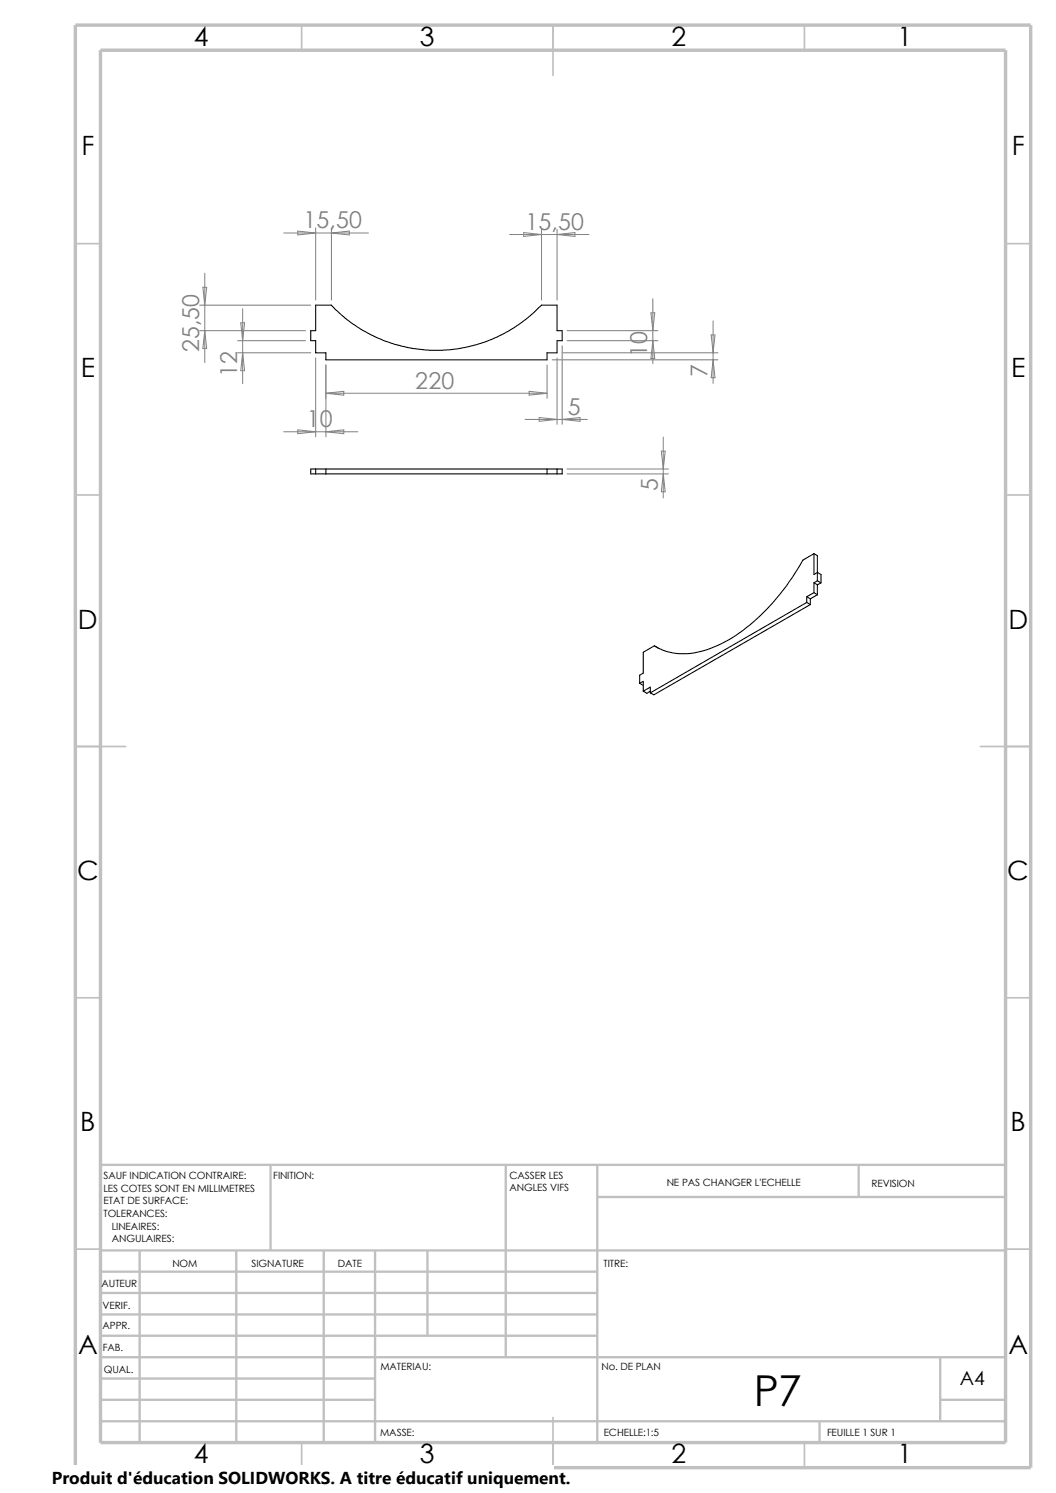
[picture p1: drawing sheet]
<svg xmlns="http://www.w3.org/2000/svg" width="210mm" height="297mm" viewBox="0 0 210 297" stroke-linecap="round" stroke-linejoin="round" font-family="sans-serif">
<g fill="none" stroke="#c0c0c0" stroke-width=".34">
<path d="M60 5v5M110 5v10M160 5v5M15 48.5h5M200 48.5h5M15 98.5h5M200 98.5h5M15 148.5h10M195 148.5h10M15 198.5h5M200 198.5h5M15 248.5h5"/>
<path d="M200 248.5h5M60 287v5M110 282v10M160 287v5"/>
</g>
<g fill="none" stroke="#c0c0c0" stroke-width=".47">
<path d="M53.8 231.7v17.1M100.6 231.7v38.3M118.8 238.1h81.2M118.8 231.7v55.3M170.8 231.7v6.4M200 231.7h-180v55.3M20 248.8h180M20 257.2h98.8M20 253h98.8M27.8 248.8v38.2M47 248.8v38.2M64.4 248.8v38.2"/>
<path d="M74.6 248.8v38.2M85 248.8v16.9M20 278.5h54.6M20 274.2h54.6M20 270h180M20 265.7h98.8M20 261.5h98.8M187 278.5h13M187 270v12.7M20 282.7h180M163 282.7v4.3"/>
</g>
<path d="M15 5h190v287h-190zM20 10h180v277h-180z" fill="none" stroke="#c0c0c0" stroke-width=".68" stroke-linecap="butt"/>
<g fill="none" stroke="#000" stroke-width=".21">
<path d="M65.9 60.7h-3.1v5.1h-1v2h1v2.4h2v1.4h44v-1.4h2v-2.4h1v-2h-1v-5.1h-3.1l-.8 .7a28.8 28.8 0 0 1-41-.7M61.8 93.3h50v1h-50zM62.8 93.3v1M64.8 93.3v1M108.8 93.3v1M110.8 93.3v1M160.4 118.7v1.1M160.4 119.8l-31.1 18M160.4 118.7l.8 .4M160.4 119.8l.8 .5M161.2 119.1v1.2M161.9 110.2l-2.2 1.2a41.5 41.5 0 0 1-15.5 16.3 15.6 15.6 0 0 1-11.4 2l-2.7-1.2"/>
<path d="M161.9 110.2v4.1l.7-.4 .7 .4v1.7M161.9 116v1.9M161.9 110.2l.7 .3v5M161.9 117.9l-1.5 .8M161.9 116l.7 .3M161.9 117.9l.7 .4M162.6 116.3v2M162.6 115.5l-.7 .5M162.6 118.3l-1.4 .8M162.6 115.5l.7 .5M163.3 116l-.7 .3M127.2 135.9l.7-.3v1.9"/>
<path d="M127.2 135.9l.7 .5M127.9 137.5l1.4-.8v1.1M127.9 137.5l.8 .4 .6-.4M130.1 128.5l-2.2 1.3v4.1l-.7 .4v1.6M130.1 128.5l.8 .4M161.2 120.3l-31.2 17.9-.7-.4"/>
</g>
<g fill="none" stroke="#808080" stroke-width=".2">
<path d="M40.3 57.1h.8l-.4 3.6zM40.7 54.4v17.7M56.4 46.4h16.9M59.2 46l3.6 .4-3.6 .3zM62.8 45.3v14.4M65.9 46.4l3.6-.4v.7zM65.9 45.3v14.4M101.3 46.7h15.8M104.1 46.3l3.6 .4-3.6 .3zM107.7 45.6v14.1M110.8 45.6v14.1M110.8 46.7l3.5-.4v.7z"/>
<path d="M129.8 59.4v12.9M39.7 65.8h21.1M39.7 60.7h22.1M40.7 65.8l.4 3.5h-.8zM47.2 70.2h14.6M47.2 67.8h13.6M47.9 64.2h.7l-.3 3.6zM48.3 70.2l.3 3.5h-.7zM48.3 61.4v14.9M62.8 71.2v15.7M64.8 78.2l3.6-.3v.7zM64.8 78.2h44"/>
<path d="M64.8 72.6v14.3M105.2 77.9l3.6 .3-3.6 .4zM108.8 72.6v6.6M109.8 71.6h33M110.8 71.2v13.2M111.8 70.2h31M111.8 68.8v15.6M112.8 65.8h18.1M112.8 67.8h18.1M129.5 62.2h.7l-.4 3.6zM129.8 67.8l.4 3.5h-.7zM141.4 66.6h.8l-.4 3.6z"/>
<path d="M141.8 63.8v12.5M141.8 71.6l.4 3.5h-.8zM56.4 85.9h14.8M59.2 85.5l3.6 .4-3.6 .4zM64.8 85.9l3.6-.4v.8zM104.4 83.4h12.4M107.2 83.1l3.6 .3-3.6 .4zM111.8 83.4l3.6-.3v.7zM112.8 93.3h20.1M112.8 94.3h20.1M131.5 89.7h.8l-.4 3.6zM131.9 87v12.1"/>
<path d="M131.9 94.3l.4 3.5h-.8z"/>
</g>
<path d="M10.3 291.5h99.8v5.5h-99.8z" fill="#fff"/>
<text font-size="8.5" x="149.9" y="279.7">P7</text>
<g font-size="5.3">
<text x="38.5" y="9.1">4</text>
<text x="83.5" y="9.1">3</text>
<text x="133.5" y="9.1">2</text>
<text x="178.5" y="9.1">1</text>
<text x="16.2" y="30.8">F</text>
<text x="201.2" y="30.8">F</text>
<text x="16" y="75.1">E</text>
<text x="201.1" y="75.1">E</text>
<text x="15.5" y="125.1">D</text>
<text x="200.6" y="125.1">D</text>
<text x="15.3" y="175.1">C</text>
<text x="200.3" y="175.1">C</text>
<text x="16" y="225.1">B</text>
<text x="201" y="225.1">B</text>
<text x="15.5" y="269.3">A</text>
<text x="200.5" y="269.3">A</text>
<text x="38.5" y="291.1">4</text>
<text x="83.5" y="291.1">3</text>
<text x="133.5" y="291.1">2</text>
<text x="178.5" y="291.1">1</text>
</g>
<g font-size="4.6" fill="#808080">
<text x="60.3" y="45.4">15,50</text>
<text x="104.5" y="45.7">15,50</text>
<text x="39.6" y="70.1" transform="rotate(-90 39.6 70.1)">25,50</text>
<text x="128.7" y="71.1" transform="rotate(-90 128.7 71.1)">10</text>
<text x="47.2" y="75" transform="rotate(-90 47.2 75)">12</text>
<text x="82.6" y="77.3">220</text>
<text x="140.7" y="75" transform="rotate(-90 140.7 75)">7</text>
<text x="112.9" y="82.5">5</text>
<text x="61" y="85">10</text>
<text x="130.8" y="97.8" transform="rotate(-90 130.8 97.8)">5</text>
</g>
<text font-size="3.9" x="190.9" y="275.5">A4</text>
<text font-size="3.4" x="10.3" y="295.2">Produit d'éducation SOLIDWORKS. A titre éducatif uniquement.</text>
<g font-size="2">
<text x="20.6" y="234.6">SAUF INDICATION CONTRAIRE:</text>
<text x="20.6" y="237.1">LES COTES SONT EN MILLIMETRES</text>
<text x="20.6" y="239.6">ETAT DE SURFACE:</text>
<text x="54.4" y="234.6">FINITION:</text>
<text x="101.3" y="237">ANGLES VIFS</text>
<text x="101.3" y="234.5">CASSER LES</text>
<text x="132.6" y="236">NE PAS CHANGER L'ECHELLE</text>
<text x="173.3" y="236.2">REVISION</text>
<text x="20.6" y="242.1">TOLERANCES:</text>
<text x="22.2" y="244.6">LINEAIRES:</text>
<text x="22.2" y="247.1">ANGULAIRES:</text>
<text x="50" y="252">SIGNATURE</text>
<text x="67.2" y="252">DATE</text>
<text x="120" y="252">TITRE:</text>
<text x="20.2" y="256.1">AUTEUR</text>
<text x="34.3" y="252.1">NOM</text>
<text x="20.4" y="260.4">VERIF.</text>
<text x="20.4" y="264.5">APPR.</text>
<text x="20.4" y="268.8">FAB.</text>
<text x="20.7" y="273.2">QUAL.</text>
<text x="75.6" y="272.5">MATERIAU:</text>
<text x="119.6" y="272.5">No. DE PLAN</text>
<text x="75.6" y="285.6">MASSE:</text>
<text x="120.1" y="285.6">ECHELLE:1:5</text>
<text x="164.5" y="285.6">FEUILLE 1 SUR 1</text>
</g>
</svg>
